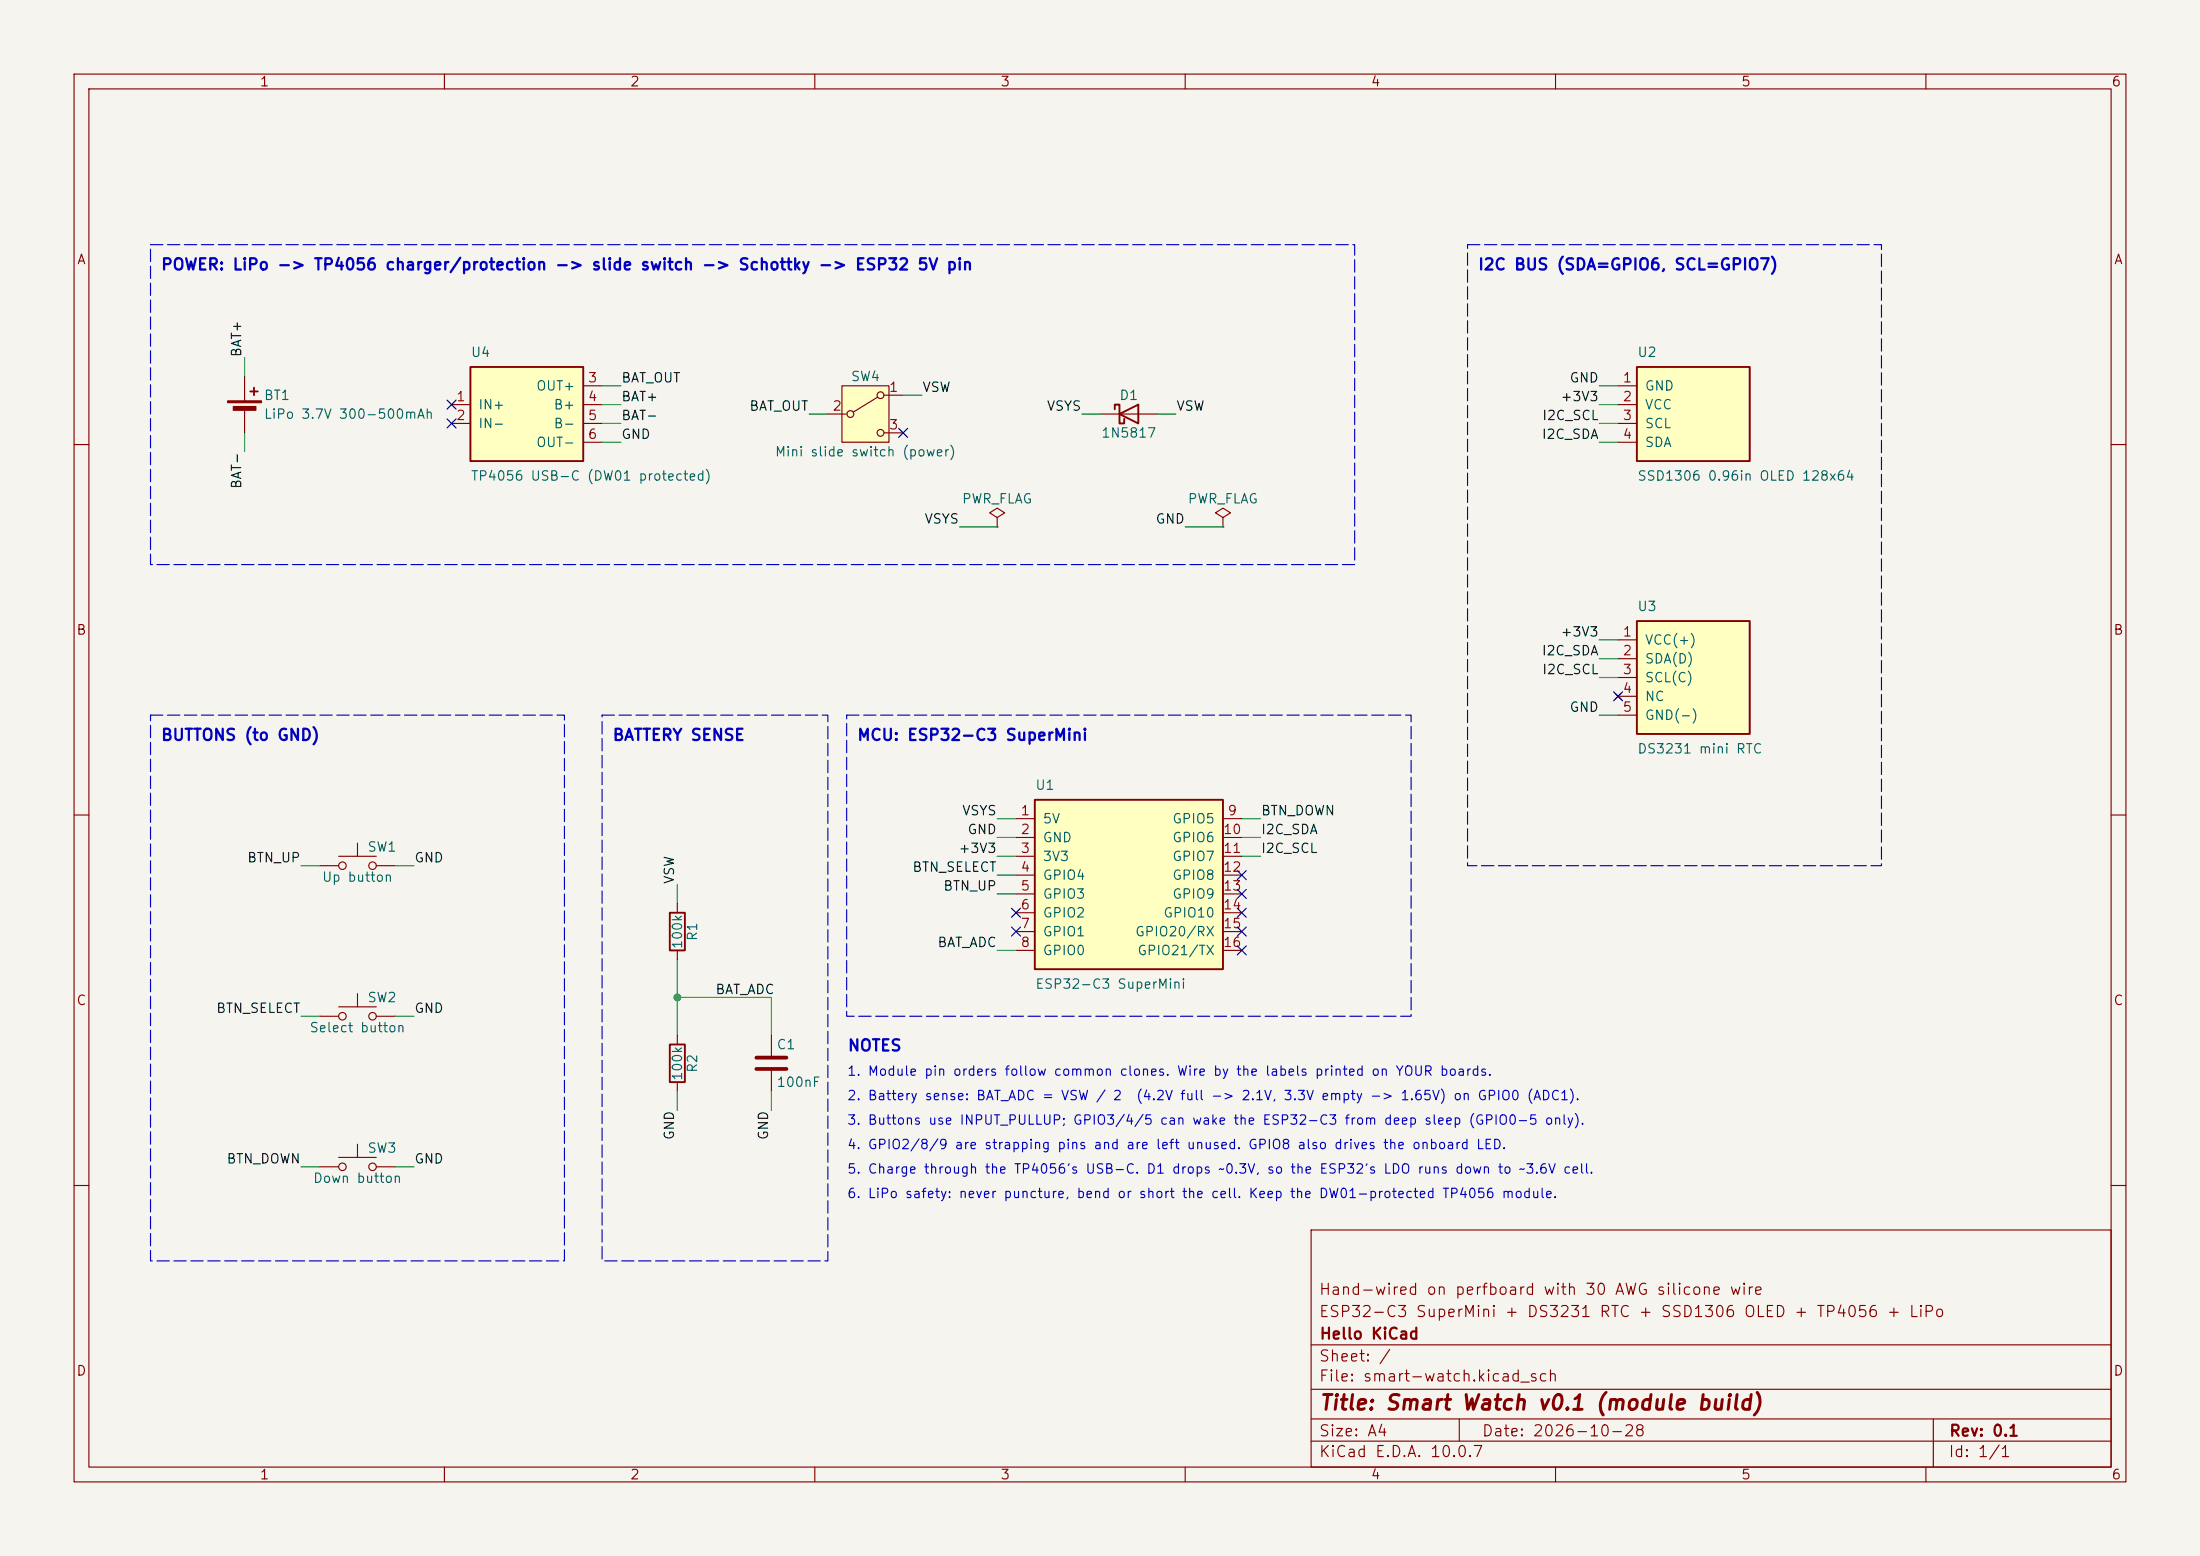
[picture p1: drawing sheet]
<svg xmlns="http://www.w3.org/2000/svg" width="297mm" height="210mm" viewBox="0 0 297 210" stroke-linecap="round" stroke-linejoin="round" font-family="sans-serif">
<path d="M0 0h297v210h-297z" fill="#f5f4ef" stroke="#f5f4ef" stroke-width=".14"/>
<g fill="none" stroke="#840000" stroke-width=".15">
<path d="M10 10h277v190h-277zM12 12h273v186h-273zM60 10v2M110 10v2M160 10v2M210 10v2M260 10v2M10 60h2M134.6 69.9l1-.7-1-.6-1 .6 1 .7v1.2M134.6 71.1h.1M285 60h2M10 110h2"/>
<path d="M43.2 116.8h2.5M45.7 115.6h5.1M48.3 113.8v1.8M50.8 116.8h2.5M285 110h2M91.4 121.9v1.3M91.4 128.3v1.2M91.4 139.7v1.3M104.1 139.7v2.8M43.2 157.5h2.5M45.7 156.2h5.1M48.3 154.4v1.8"/>
<path d="M50.8 157.5h2.5M91.4 146.1v1.2M104.1 144.5v2.8M10 160h2M177 166h108v32h-108zM285 160h2M60 198v2M110 198v2M160 198v2M177 194.5h108M177 191.5h108M177 187.5h108"/>
<path d="M177 181.5h108M197 191.5v3M210 198v2M260 198v2M261 191.5v6.5"/>
<circle cx="46.2" cy="116.8" r=".51"/>
<circle cx="50.3" cy="116.8" r=".51"/>
<circle cx="46.2" cy="157.5" r=".51"/>
<circle cx="50.3" cy="157.5" r=".51"/>
</g>
<path d="M102.1 142.7h4.1M102.1 144.3h4.1" fill="none" stroke="#840000" stroke-width=".51"/>
<path d="M90.4 123.2h2.1v5.1h-2.1zM90.4 141h2.1v5.1h-2.1z" fill="none" stroke="#840000" stroke-width=".25"/>
<path d="M63.5 49.5h15.2v12.7h-15.2z" fill="#ffffc2"/>
<path d="M33.8 52.8h1M34.3 52.3v1M63.5 49.5h15.2v12.7h-15.2z" fill="none" stroke="#840000" stroke-width=".25"/>
<g fill="none" stroke="#840000" stroke-width=".15">
<path d="M33 50.8v3.3M33 55.1v3.3M61 54.6h2.5M61 57.2h2.5M78.7 54.6h2.6M78.7 57.2h2.6M78.7 52.1h2.6M78.7 59.7h2.6M43.2 137.2h2.5M45.7 135.9h5.1M48.3 134.1v1.8M50.8 137.2h2.5"/>
<circle cx="46.2" cy="137.2" r=".51"/>
<circle cx="50.3" cy="137.2" r=".51"/>
</g>
<g fill="#840000" stroke="#840000" stroke-width=".15">
<path d="M30.7 54.1h4.6v.3h-4.6z"/>
<path d="M31.5 54.9h3v.5h-3z"/>
</g>
<path d="M113.7 52.1h6.3v7.6h-6.3z" fill="#ffffc2"/>
<g fill="none" stroke="#840000" stroke-width=".15">
<path d="M111.8 55.9h2.5M113.7 52.1h6.3v7.6h-6.3zM118.5 53.6l-3.3 2M119.4 53.3h2.5M119.4 58.4h2.5"/>
<circle cx="114.8" cy="55.9" r=".46"/>
<circle cx="118.9" cy="58.4" r=".46"/>
<circle cx="118.9" cy="53.3" r=".46"/>
</g>
<path d="M221 83.8h15.2v15.3h-15.2z" fill="#ffffc2"/>
<path d="M221 83.8h15.2v15.3h-15.2z" fill="none" stroke="#840000" stroke-width=".25"/>
<path d="M218.1 93.6l.7 .8M218.4 86.4h2.6M218.4 88.9h2.6M218.4 91.4h2.6M218.4 94h2.6M218.4 96.5h2.6M218.8 93.6l-.7 .8" fill="none" stroke="#840000" stroke-width=".15"/>
<path d="M221 49.5h15.2v12.7h-15.2z" fill="#ffffc2"/>
<path d="M150.5 55.2v-.6h.6v2.6h.7v-.7M151.1 55.9l2.6-1.3v2.6zM221 49.5h15.2v12.7h-15.2z" fill="none" stroke="#840000" stroke-width=".25"/>
<path d="M148.6 55.9h7.6M218.4 52.1h2.6M218.4 54.6h2.6M218.4 57.2h2.6M218.4 59.7h2.6M165.1 69.9l1-.7-1-.6-1 .6 1 .7v1.2M165.1 71.1h.1" fill="none" stroke="#840000" stroke-width=".15"/>
<path d="M139.7 108h25.4v22.8h-25.4z" fill="#ffffc2"/>
<path d="M139.7 108h25.4v22.8h-25.4z" fill="none" stroke="#840000" stroke-width=".25"/>
<g fill="none" stroke="#840000" stroke-width=".15">
<path d="M137.2 110.5h2.5M137.2 113h2.5M137.2 115.6h2.5M137.2 118.1h2.5M165.1 110.5h2.5M165.1 113h2.5M165.1 115.6h2.5M165.1 118.1h2.5M137.2 120.7h2.5M137.2 123.2h2.5M137.2 125.7h2.5M137.2 128.3h2.5"/>
<path d="M165.1 120.7h2.5M165.1 123.2h2.5M165.1 125.7h2.5M165.1 128.3h2.5"/>
</g>
<g fill="none" stroke="#009600" stroke-width=".15">
<path d="M33 48.3v2.5M33 58.4v2.6M81.3 54.6h2.5M81.3 59.7h2.5M81.3 52.1h2.5M81.3 57.2h2.5M109.2 55.9h2.6M121.9 53.3h2.6M146 55.9h2.6M156.2 55.9h2.5M215.9 54.6h2.5M215.9 59.7h2.5"/>
<path d="M215.9 52.1h2.5M215.9 57.2h2.5M129.5 71.1h5.1M160 71.1h5.1M215.9 86.4h2.5M215.9 88.9h2.5M215.9 96.5h2.5M215.9 91.4h2.5M40.6 116.8h2.6M53.3 116.8h2.6M91.4 119.4v2.5M134.6 115.6h2.6"/>
<path d="M134.6 113h2.6M134.6 110.5h2.6M134.6 118.1h2.6M167.6 115.6h2.6M167.6 113h2.6M167.6 110.5h2.6M40.6 137.2h2.6M53.3 137.2h2.6M91.4 134.6h12.7v5.1M91.4 129.5v10.2M134.6 128.3h2.6M134.6 120.7h2.6"/>
<path d="M40.6 157.5h2.6M53.3 157.5h2.6M91.4 147.3v2.6M104.1 147.3v2.6"/>
</g>
<g fill="none" stroke="#000084" stroke-width=".15">
<path d="M60.4 56.5l1.2 1.3M60.4 54l1.2 1.2M61.6 56.5l-1.2 1.3M61.6 54l-1.2 1.2M121.3 57.8l1.2 1.2M122.5 57.8l-1.2 1.2M217.8 93.4l1.2 1.2M219 93.4l-1.2 1.2M167 117.5l1.2 1.2M168.2 117.5l-1.2 1.2M136.6 122.6l1.2 1.2M136.6 125.1l1.2 1.2"/>
<path d="M137.8 122.6l-1.2 1.2M137.8 125.1l-1.2 1.2M167 127.7l1.2 1.2M167 120l1.2 1.3M167 122.6l1.2 1.2M167 125.1l1.2 1.2M168.2 127.7l-1.2 1.2M168.2 120l-1.2 1.3M168.2 122.6l-1.2 1.2M168.2 125.1l-1.2 1.2"/>
</g>
<path d="M20.3 33h162.6v43.2h-162.6zM198.1 33h55.9v83.8h-55.9zM20.3 96.5h55.9v73.7h-55.9zM81.3 96.5h30.5v73.7h-30.5zM114.3 96.5h76.2v40.7h-76.2z" fill="none" stroke="#0000c2" stroke-width=".15" stroke-dasharray="1.7 .6"/>
<circle cx="91.4" cy="134.6" r=".46" fill="#009600" stroke="#009600" stroke-width=".14"/>
<text font-size="2" fill="#840000" x="178" y="190.8">Title: Smart Watch v0.1 (module build)</text>
<g font-size="1.5" fill="#0000c2">
<text x="21.6" y="36.8">POWER: LiPo -&gt; TP4056 charger/protection -&gt; slide switch -&gt; Schottky -&gt; ESP32 5V pin</text>
<text x="199.4" y="36.8">I2C BUS (SDA=GPIO6, SCL=GPIO7)</text>
<text x="21.6" y="100.3">BUTTONS (to GND)</text>
<text x="82.6" y="100.3">BATTERY SENSE</text>
<text x="115.6" y="100.3">MCU: ESP32-C3 SuperMini</text>
<text x="114.3" y="142.2">NOTES</text>
</g>
<g font-size="1.5" fill="#840000">
<text x="178" y="178.1">ESP32-C3 SuperMini + DS3231 RTC + SSD1306 OLED + TP4056 + LiPo</text>
<text x="178" y="175.1">Hand-wired on perfboard with 30 AWG silicone wire</text>
<text x="178" y="184.1">Sheet: /</text>
<text x="178" y="181.1">Hello KiCad</text>
<text x="178" y="186.8">File: smart-watch.kicad_sch</text>
<text x="178" y="197">KiCad E.D.A. 10.0.7</text>
<text x="178" y="194.2">Size: A4</text>
<text x="200" y="194.2">Date: 2026-10-28</text>
<text x="263" y="197">Id: 1/1</text>
<text x="263" y="194.2">Rev: 0.1</text>
</g>
<g font-size="1.3" fill="#840000">
<text x="35" y="12">1</text>
<text x="85" y="12">2</text>
<text x="135" y="12">3</text>
<text x="185" y="12">4</text>
<text x="235" y="12">5</text>
<text x="285" y="12">6</text>
<text x="10.3" y="36">A</text>
<text x="285.3" y="36">A</text>
<text x="10.2" y="86">B</text>
<text x="285.2" y="86">B</text>
<text x="10.2" y="136">C</text>
<text x="285.2" y="136">C</text>
<text x="10.2" y="186">D</text>
<text x="285.2" y="186">D</text>
<text x="35" y="200">1</text>
<text x="85" y="200">2</text>
<text x="135" y="200">3</text>
<text x="185" y="200">4</text>
<text x="235" y="200">5</text>
<text x="285" y="200">6</text>
</g>
<g font-size="1.3" fill="#0f0f0f">
<text x="32.9" y="48.3" transform="rotate(-90 32.9 48.3)">BAT+</text>
<text x="83.8" y="51.9">BAT_OUT</text>
<text x="124.4" y="53.2">VSW</text>
<text x="211.8" y="51.9">GND</text>
<text x="83.8" y="59.6">GND</text>
<text x="83.8" y="54.5">BAT+</text>
<text x="83.8" y="57">BAT-</text>
<text x="101.1" y="55.8">BAT_OUT</text>
<text x="141.2" y="55.8">VSYS</text>
<text x="158.7" y="55.8">VSW</text>
<text x="208.1" y="59.6">I2C_SDA</text>
<text x="208.1" y="57">I2C_SCL</text>
<text x="210.6" y="54.5">+3V3</text>
<text x="32.9" y="66.1" transform="rotate(-90 32.9 66.1)">BAT-</text>
<text x="124.7" y="71">VSYS</text>
<text x="155.9" y="71">GND</text>
<text x="208.1" y="88.8">I2C_SDA</text>
<text x="210.6" y="86.2">+3V3</text>
<text x="208.1" y="91.3">I2C_SCL</text>
<text x="211.8" y="96.4">GND</text>
<text x="129.8" y="110.4">VSYS</text>
<text x="130.5" y="112.9">GND</text>
<text x="170.2" y="112.9">I2C_SDA</text>
<text x="170.2" y="110.4">BTN_DOWN</text>
<text x="33.3" y="116.7">BTN_UP</text>
<text x="55.9" y="116.7">GND</text>
<text x="91.3" y="119.4" transform="rotate(-90 91.3 119.4)">VSW</text>
<text x="123.1" y="118">BTN_SELECT</text>
<text x="129.3" y="115.4">+3V3</text>
<text x="170.2" y="115.4">I2C_SCL</text>
<text x="127.3" y="120.5">BTN_UP</text>
<text x="126.5" y="128.1">BAT_ADC</text>
<text x="29.1" y="137">BTN_SELECT</text>
<text x="55.9" y="137">GND</text>
<text x="96.5" y="134.5">BAT_ADC</text>
<text x="91.3" y="154" transform="rotate(-90 91.3 154)">GND</text>
<text x="104" y="154" transform="rotate(-90 104 154)">GND</text>
<text x="30.5" y="157.4">BTN_DOWN</text>
<text x="55.9" y="157.4">GND</text>
</g>
<g font-size="1.3" fill="#006464">
<text x="63.5" y="48.5">U4</text>
<text x="72.3" y="53">OUT+</text>
<text x="114.8" y="51.8">SW4</text>
<text x="221" y="48.5">U2</text>
<text x="222" y="53">GND</text>
<text x="35.5" y="54.3">BT1</text>
<text x="35.5" y="56.8">LiPo 3.7V 300-500mAh</text>
<text x="64.5" y="55.6">IN+</text>
<text x="64.5" y="58.1">IN-</text>
<text x="74.7" y="55.6">B+</text>
<text x="74.7" y="58.1">B-</text>
<text x="148.6" y="59.4">1N5817</text>
<text x="151" y="54.3">D1</text>
<text x="222" y="55.6">VCC</text>
<text x="222" y="58.1">SCL</text>
<text x="63.5" y="65.2">TP4056 USB-C (DW01 protected)</text>
<text x="72.3" y="60.7">OUT-</text>
<text x="104.5" y="61.9">Mini slide switch (power)</text>
<text x="221" y="65.2">SSD1306 0.96in OLED 128x64</text>
<text x="222" y="60.7">SDA</text>
<text x="129.8" y="68.3">PWR_FLAG</text>
<text x="160.3" y="68.3">PWR_FLAG</text>
<text x="221" y="82.8">U3</text>
<text x="222" y="87.3">VCC(+)</text>
<text x="222" y="89.9">SDA(D)</text>
<text x="222" y="92.4">SCL(C)</text>
<text x="222" y="94.9">NC</text>
<text x="222" y="97.5">GND(-)</text>
<text x="139.7" y="106.9">U1</text>
<text x="221" y="102">DS3231 mini RTC</text>
<text x="140.7" y="111.5">5V</text>
<text x="140.7" y="114">GND</text>
<text x="158.2" y="111.5">GPIO5</text>
<text x="158.2" y="114">GPIO6</text>
<text x="43.4" y="119.3">Up button</text>
<text x="49.5" y="115.3">SW1</text>
<text x="140.7" y="116.5">3V3</text>
<text x="140.7" y="119.1">GPIO4</text>
<text x="158.2" y="116.5">GPIO7</text>
<text x="158.2" y="119.1">GPIO8</text>
<text x="140.7" y="121.6">GPIO3</text>
<text x="140.7" y="124.2">GPIO2</text>
<text x="157" y="124.2">GPIO10</text>
<text x="158.2" y="121.6">GPIO9</text>
<text x="92.4" y="128.2" transform="rotate(-90 92.4 128.2)">100k</text>
<text x="94.4" y="127.1" transform="rotate(-90 94.4 127.1)">R1</text>
<text x="140.7" y="126.7">GPIO1</text>
<text x="140.7" y="129.2">GPIO0</text>
<text x="153.2" y="126.7">GPIO20/RX</text>
<text x="153.5" y="129.2">GPIO21/TX</text>
<text x="49.5" y="135.6">SW2</text>
<text x="139.7" y="133.8">ESP32-C3 SuperMini</text>
<text x="41.7" y="139.6">Select button</text>
<text x="104.8" y="141.9">C1</text>
<text x="92.4" y="146" transform="rotate(-90 92.4 146)">100k</text>
<text x="94.4" y="144.9" transform="rotate(-90 94.4 144.9)">R2</text>
<text x="104.8" y="147">100nF</text>
<text x="49.5" y="155.9">SW3</text>
<text x="42.2" y="160">Down button</text>
</g>
<g font-size="1.3" fill="#a90000">
<text x="79.3" y="51.9">3</text>
<text x="119.9" y="53.2">1</text>
<text x="219" y="51.9">1</text>
<text x="61.5" y="54.5">1</text>
<text x="61.5" y="57">2</text>
<text x="79.3" y="54.5">4</text>
<text x="79.3" y="57">5</text>
<text x="79.3" y="59.6">6</text>
<text x="112.3" y="55.7">2</text>
<text x="119.9" y="58.3">3</text>
<text x="219" y="54.5">2</text>
<text x="219" y="57">3</text>
<text x="219" y="59.6">4</text>
<text x="219" y="86.2">1</text>
<text x="219" y="88.8">2</text>
<text x="219" y="91.3">3</text>
<text x="219" y="93.8">4</text>
<text x="219" y="96.4">5</text>
<text x="137.7" y="110.4">1</text>
<text x="137.7" y="112.9">2</text>
<text x="165" y="112.9">10</text>
<text x="165.6" y="110.4">9</text>
<text x="137.7" y="115.4">3</text>
<text x="137.7" y="118">4</text>
<text x="165" y="115.4">11</text>
<text x="165" y="118">12</text>
<text x="137.7" y="120.5">5</text>
<text x="137.7" y="123.1">6</text>
<text x="137.7" y="125.6">7</text>
<text x="165" y="120.5">13</text>
<text x="165" y="123.1">14</text>
<text x="165" y="125.6">15</text>
<text x="137.7" y="128.1">8</text>
<text x="165" y="128.1">16</text>
</g>
<g font-size="1.3" fill="#0000c2">
<text x="114.3" y="148.8">2. Battery sense: BAT_ADC = VSW / 2</text>
<text x="114.3" y="145.5">1. Module pin orders follow common clones. Wire by the labels printed on YOUR boards.</text>
<text x="153.3" y="148.8">(4.2V full -&gt; 2.1V, 3.3V empty -&gt; 1.65V) on GPIO0 (ADC1).</text>
<text x="114.3" y="152.1">3. Buttons use INPUT_PULLUP; GPIO3/4/5 can wake the ESP32-C3 from deep sleep (GPIO0-5 only).</text>
<text x="114.3" y="155.4">4. GPIO2/8/9 are strapping pins and are left unused. GPIO8 also drives the onboard LED.</text>
<text x="114.3" y="158.7">5. Charge through the TP4056's USB-C. D1 drops ~0.3V, so the ESP32's LDO runs down to ~3.6V cell.</text>
<text x="114.3" y="162">6. LiPo safety: never puncture, bend or short the cell. Keep the DW01-protected TP4056 module.</text>
</g>
</svg>
